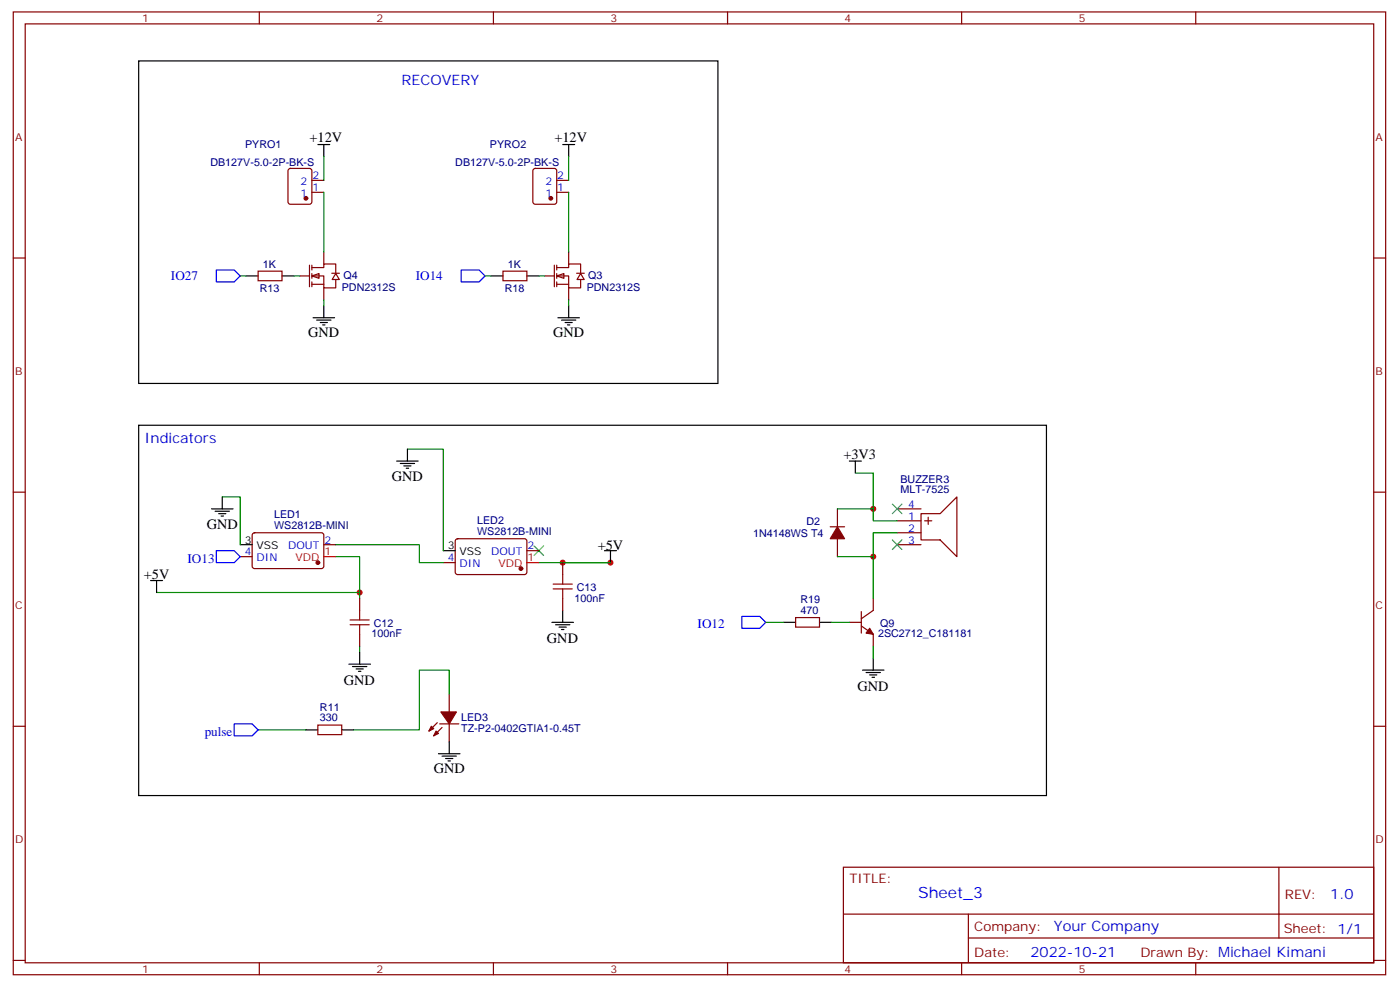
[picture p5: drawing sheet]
<svg xmlns="http://www.w3.org/2000/svg" width="413mm" height="292mm" viewBox="0 0 413 292" stroke-linecap="round" stroke-linejoin="round" font-family="sans-serif">
<g fill="none" stroke="#870000" stroke-width=".35">
<path d="M3.9 3.5h405.4v284.4h-405.4zM7.4 7.1h398.3v277.2h-398.3zM76.6 3.5v3.6M145.7 3.5v3.6M214.9 3.5v3.6M284 3.5v3.6M353.2 3.5v3.6M3.9 76.2h3.5M405.7 76.2h3.6M3.9 145.3h3.5M405.7 145.3h3.6M3.9 214.5h3.5"/>
<path d="M405.7 214.5h3.6M249.1 256.1h156.6v28.2h-156.6zM377.7 256.1v20.9M249.1 270h156.5M286 277h119.6M286 270v14.1M3.9 283.6h3.5M76.6 284.3v3.6M145.7 284.3v3.6M214.9 284.3v3.6M284 284.3v3.6M353.2 284.3v3.6"/>
<path d="M405.7 283.6h3.6"/>
</g>
<path d="M92.1 81.5l2.1-.7v1.4z" fill="#fff" stroke="#870000" stroke-width=".35"/>
<path d="M91.4 78.3v6.4M92.1 79h3.5v-1h3.6v2.8M92.1 78.3v1.4M95.6 74.4v3.6M88.6 81.5h2.8M92.1 81.5h3.5v3.5h3.6v-2.5M92.1 84h3.5M92.1 80.8v1.4M92.1 83.3v1.4M95.6 85v3.5M98 80.7h2.2M99.2 80.8l1 1.7h-2.1z" fill="none" stroke="#870000" stroke-width=".35"/>
<path d="M164.4 81.5l2.1-.7v1.4z" fill="#fff" stroke="#870000" stroke-width=".35"/>
<g fill="none" stroke="#870000" stroke-width=".35">
<path d="M85.3 49.9l.5-.2h5.6l.7 .5v9.4l-.5 .7h-5.8l-.7-.4v-9.5zM92.1 56.8h3.5M92.1 53.3h3.5M157.6 49.9l.5-.2h5.6l.7 .5v9.4l-.4 .7h-5.9l-.7-.4v-9.5zM164.4 56.8h3.6M164.4 53.3h3.6M163.7 78.3v6.4M164.4 79h3.6v-1h3.5v2.8M164.4 78.3v1.4M168 74.4v3.6M76.2 80.1h7.1v2.8h-7.1zM148.6 80.1h7v2.8h-7z"/>
<path d="M160.9 81.5h2.8M164.4 81.5h3.6v3.5h3.5v-2.5M164.4 84h3.6M164.4 80.8v1.4M164.4 83.3v1.4M168 85v3.5M170.3 80.7h2.3M171.5 80.8l1 1.7h-2.1z"/>
</g>
<g fill="#870000" stroke="#870000" stroke-width=".35">
<circle cx="162.7" cy="58.6" r=".53"/>
<circle cx="90.3" cy="58.6" r=".53"/>
</g>
<g fill="none" stroke="#000" stroke-width=".35">
<path d="M41 18h171.1v95.2h-171.1zM93.9 42.7h3.5M95.6 42.7v3.5M166.2 42.7h3.5M168 42.7v3.5M72.7 81.5h3.5M83.3 81.5h3.5M92.5 93.8h6.3M93.5 94.5h4.3M94.6 95.2h2.1M95.3 96h.7M95.6 90.3v3.5"/>
<path d="M145 81.5h3.6M155.6 81.5h3.5M164.8 93.8h6.3M165.8 94.5h4.3M166.9 95.2h2.1M167.6 96h.7M168 90.3v3.5"/>
</g>
<path d="M63.9 79.7h5.3l1.7 1.8-1.7 1.8h-5.3zM136.2 79.7h5.3l1.8 1.8-1.8 1.8h-5.3z" fill="none" stroke="#00f" stroke-width=".35"/>
<path d="M95.6 46.2v7.1M95.6 56.8v17.6M168 46.2v7.1M168 56.8v17.6M70.9 81.5h1.8M86.8 81.5h1.8M95.6 88.5v1.8M143.3 81.5h1.7M159.1 81.5h1.8M168 88.5v1.8" fill="none" stroke="#008700" stroke-width=".35"/>
<g fill="#c00">
<circle cx="106.2" cy="175" r=".88"/>
<circle cx="180.3" cy="166.2" r=".88"/>
<circle cx="257.9" cy="150.3" r=".88"/>
<circle cx="257.9" cy="164.4" r=".88"/>
<circle cx="166.2" cy="166.2" r=".88"/>
</g>
<g fill="none" stroke="#000" stroke-width=".35">
<path d="M41 125.6h268.1v109.3h-268.1zM117.2 136.2h6.3M118.2 136.9h4.2M119.3 137.6h2.1M120 138.3h.7M120.3 132.6v3.6M250.9 136.2h3.5M252.6 136.2v3.5M62.5 150.3h6.3M63.5 151h4.3M64.6 151.7h2.1M65.3 152.4h.7"/>
<path d="M65.7 146.8v3.5M44.5 171.4h3.5M46.2 171.4v3.6M70.9 160.9h3.6M130.9 162.6h3.5M178.5 162.6h3.6M180.3 162.6v3.6M103 196.1h6.4M104.1 196.8h4.2M105.2 197.6h2.1M105.9 198.3h.7M106.2 192.6v3.5"/>
<path d="M163 183.8h6.4M164.1 184.5h4.2M165.1 185.2h2.2M165.8 185.9h.7M166.2 180.3v3.5M231.5 183.8h3.5M242 183.8h3.6M254.7 197.9h6.4M255.8 198.6h4.2M256.9 199.3h2.1M257.9 194.4v3.5M90.3 215.5h3.6"/>
<path d="M100.9 215.5h3.6M132.7 219.1v3.5M257.6 200h.7M129.5 222.6h6.4M130.6 223.3h4.2M131.6 224h2.1M132.3 224.7h.7"/>
</g>
<g fill="none" stroke="#870000" stroke-width=".35">
<path d="M74.7 157.5l.5-.2 20 .1 .4 .6v9.5l-.7 .4h-20l-.4-.7v-9.2zM134.7 159.3l.4-.2 20.1 .1 .4 .6-.1 9.5-.6 .4-20-.1-.5-.6v-9.2zM245.2 155.6h4.2M247.3 150.3v5.3M247.3 159.1v5.3M265 153.8h7M265 150.3h7M265 157.3h7M272 151.7h5.7l4.9-4.9v17.6l-4.9-4.9h-5.7zM273.1 153.8h2.1M274.1 152.8v2.1M70.9 164.4h3.6"/>
<path d="M95.6 160.9h3.6M106.2 176.7v3.6M130.9 166.2h3.5M155.6 162.6h3.5M166.2 166.2v3.5M166.2 176.7v3.6M257.9 176.7v3.6l-3.5 2.4M265 160.9h7M106.2 187.3v3.6M235 182.4h7v2.8h-7zM250.9 183.8h3.5M254.4 184.9l3.5 2.4v3.6"/>
<path d="M254.4 180.6v6.4M93.9 214.1h7v2.9h-7zM129.2 213.4l-2.5 2.5M129.9 213.8h5.6M130.6 214.8l-2.5 2.5M132.7 205v5.3M132.7 213.8v5.3"/>
</g>
<path d="M263.6 148.9l2.8 2.8M263.6 159.5l2.8 2.8M266.4 148.9l-2.8 2.8M266.4 159.5l-2.8 2.8M157.7 161.2l2.8 2.8M160.5 161.2l-2.8 2.8" fill="none" stroke="#3c3" stroke-width=".35"/>
<g fill="none" stroke="#008700" stroke-width=".35">
<path d="M120.3 132.6h10.6v30M252.6 139.7h5.3v14.1h7.1M65.7 146.8h5.2v14.1M247.3 150.3h10.6M265 157.3h-7.1v7.1M46.2 175h60M99.2 164.4h7v12.3M99.2 160.9h24.7v5.3h7M159.1 166.2h21.2M247.3 164.4h10.6v12.3M106.2 190.9v1.7M226.2 183.8h5.3"/>
<path d="M245.6 183.8h5.3M257.9 190.9v3.5M76.2 215.5h14.1M132.7 205v-7.1h-8.8v17.6h-19.4"/>
</g>
<g fill="#870000" stroke="#870000" stroke-width=".35">
<path d="M247.3 155.6l2.1 3.5h-4.2z"/>
<path d="M256.9 185.6l1 1.7-2.1-.3z"/>
<path d="M130.2 210.3h4.6l-2.1 3.5z"/>
<path d="M127.4 214.5l.7 .7-1.4 .7z"/>
<path d="M128.8 215.9l.7 .7-1.4 .7z"/>
<circle cx="153.8" cy="167.9" r=".53"/>
<circle cx="93.9" cy="166.2" r=".53"/>
</g>
<path d="M95.6 164.4h3.6M155.6 166.2h3.5" fill="none" stroke="#f00" stroke-width=".35"/>
<path d="M63.9 162.6h5.3l1.7 1.8-1.7 1.8h-5.3zM219.1 182h5.3l1.8 1.8-1.8 1.8h-5.3zM69.2 213.8h5.3l1.7 1.7-1.7 1.8h-5.3z" fill="none" stroke="#00f" stroke-width=".35"/>
<path d="M163.4 173.9h5.6M163.4 172.5h5.6M166.2 169.7v2.8M166.2 173.9v2.8M103.4 184.5h5.6M103.4 183.1h5.6M106.2 180.3v2.8M106.2 184.5v2.8" fill="none" stroke="#a10000" stroke-width=".35"/>
<text font-size="4.6" fill="#00f" x="271.2" y="265.1">Sheet_3</text>
<g font-size="4.2" fill="#00f">
<text x="118.6" y="25">RECOVERY</text>
<text x="42.7" y="130.9">Indicators</text>
<text x="392.9" y="265.4">1.0</text>
<text x="311.3" y="274.9">Your Company</text>
<text x="304.3" y="282.7">2022-10-21</text>
</g>
<g font-size="4.2">
<text x="91.4" y="42">+12V</text>
<text x="163.7" y="42">+12V</text>
<text x="91.1" y="99.5">GND</text>
<text x="163.4" y="99.5">GND</text>
<text x="249.1" y="135.5">+3V3</text>
<text x="115.8" y="142.2">GND</text>
<text x="61.1" y="156.4">GND</text>
<text x="176.5" y="162.3">+5V</text>
<text x="42.5" y="171.1">+5V</text>
<text x="161.6" y="190">GND</text>
<text x="101.6" y="202.3">GND</text>
<text x="253.3" y="204.1">GND</text>
<text x="128.1" y="228.2">GND</text>
</g>
<g font-size="3.9" fill="#00f">
<text x="50.5" y="82.8">IO27</text>
<text x="122.8" y="82.8">IO14</text>
<text x="55.4" y="166.2">IO13</text>
<text x="206.1" y="185.6">IO12</text>
<text x="60.5" y="217.3">pulse</text>
</g>
<g font-size="3.9" fill="#800">
<text x="250.9" y="260.7">TITLE:</text>
<text x="379.5" y="265.4">REV:</text>
<text x="287.8" y="274.9">Company:</text>
<text x="379.1" y="275.5">Sheet: 1/1</text>
<text x="287.8" y="282.6">Date:</text>
<text x="336.8" y="282.7">Drawn By: Michael Kimani</text>
</g>
<g font-size="3.2" fill="#800">
<text x="42" y="6.5">1</text>
<text x="111.2" y="6.5">2</text>
<text x="180.3" y="6.5">3</text>
<text x="249.4" y="6.5">4</text>
<text x="318.6" y="6.5">5</text>
<text x="4.4" y="41.6">A</text>
<text x="406.3" y="41.6">A</text>
<text x="4.4" y="110.8">B</text>
<text x="406.3" y="110.8">B</text>
<text x="4.4" y="179.9">C</text>
<text x="406.3" y="179.9">C</text>
<text x="4.4" y="249.1">D</text>
<text x="406.3" y="249.1">D</text>
<text x="42" y="287.3">1</text>
<text x="111.2" y="287.3">2</text>
<text x="180.3" y="287.3">3</text>
<text x="249.4" y="287.3">4</text>
<text x="318.6" y="287.3">5</text>
</g>
<g font-size="3.2" fill="#000080">
<text x="72.4" y="43.8">PYRO1</text>
<text x="144.7" y="43.8">PYRO2</text>
<text x="62.1" y="49.1">DB127V-5.0-2P-BK-S</text>
<text x="134.5" y="49.1">DB127V-5.0-2P-BK-S</text>
<text x="77.6" y="79">1K</text>
<text x="101.4" y="82.4">Q4</text>
<text x="150" y="79">1K</text>
<text x="173.7" y="82.4">Q3</text>
<text x="76.7" y="86.2">R13</text>
<text x="101" y="85.8">PDN2312S</text>
<text x="149.1" y="86.2">R18</text>
<text x="173.3" y="85.8">PDN2312S</text>
<text x="265.9" y="142.5">BUZZER3</text>
<text x="265.9" y="145.7">MLT-7525</text>
<text x="80.9" y="153.1">LED1</text>
<text x="140.9" y="154.8">LED2</text>
<text x="238.2" y="155">D2</text>
<text x="80.9" y="156.3">WS2812B-MINI</text>
<text x="140.9" y="158">WS2812B-MINI</text>
<text x="222.4" y="158.5">1N4148WS T4</text>
<text x="169.7" y="177.6">100nF</text>
<text x="170.4" y="174.5">C13</text>
<text x="236.4" y="178.2">R19</text>
<text x="110.4" y="185.1">C12</text>
<text x="236.4" y="181.3">470</text>
<text x="260" y="185.1">Q9</text>
<text x="109.7" y="188.2">100nF</text>
<text x="259.3" y="188.2">2SC2712_C181181</text>
<text x="94.5" y="209.9">R11</text>
<text x="94.5" y="213.1">330</text>
<text x="136.2" y="213.1">LED3</text>
<text x="136.2" y="216.3">TZ-P2-0402GTIA1-0.45T</text>
</g>
<g font-size="3.2" fill="#00f">
<text x="92.3" y="52.9">2</text>
<text x="164.6" y="52.9">2</text>
<text x="88.8" y="58.2">1</text>
<text x="88.8" y="54.7">2</text>
<text x="92.3" y="56.4">1</text>
<text x="161.1" y="58.2">1</text>
<text x="161.1" y="54.7">2</text>
<text x="164.6" y="56.4">1</text>
<text x="268.2" y="149.9">4</text>
<text x="268.2" y="153.5">1</text>
<text x="95.8" y="160.5">2</text>
<text x="268.2" y="160.5">3</text>
<text x="268.2" y="157">2</text>
<text x="72.3" y="164">4</text>
<text x="75.8" y="165.8">DIN</text>
<text x="85.1" y="162.3">DOUT</text>
<text x="132.3" y="165.8">4</text>
<text x="135.7" y="167.6">DIN</text>
<text x="145.1" y="164">DOUT</text>
<text x="155.8" y="162.3">2</text>
</g>
<g font-size="3.2">
<text x="72.3" y="160.5">3</text>
<text x="75.8" y="162.3">VSS</text>
<text x="132.3" y="162.3">3</text>
<text x="135.7" y="164">VSS</text>
</g>
<g font-size="3.2" fill="#f00">
<text x="87.3" y="165.8">VDD</text>
<text x="95.8" y="164">1</text>
<text x="147.2" y="167.6">VDD</text>
<text x="155.8" y="165.8">1</text>
</g>
</svg>
